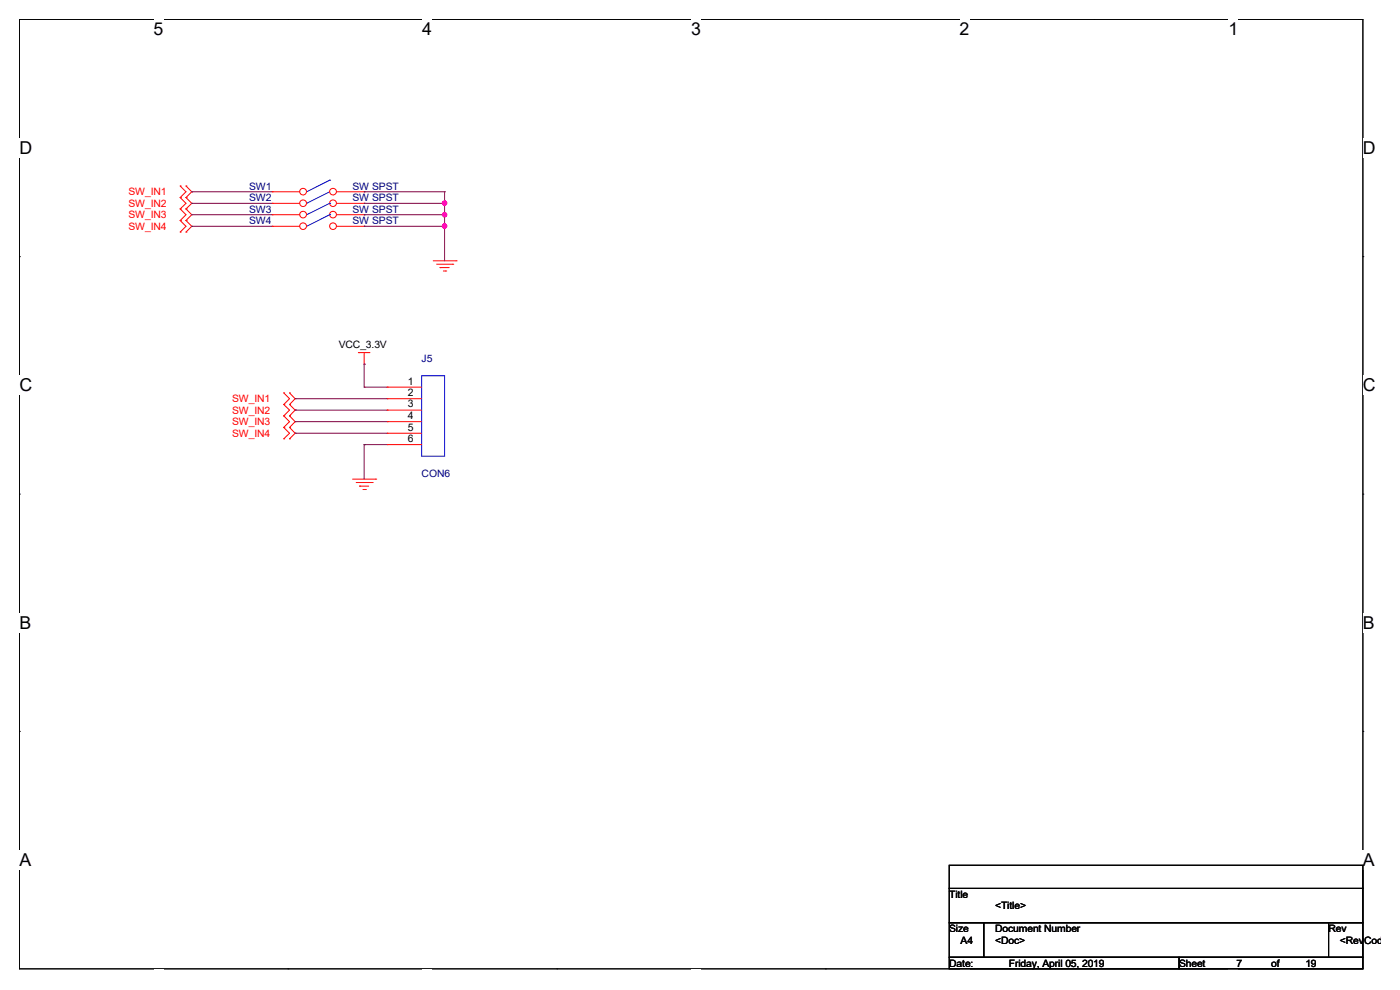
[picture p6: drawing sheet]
<svg xmlns="http://www.w3.org/2000/svg" width="297mm" height="210mm" viewBox="0 0 297 210" stroke-linecap="round" stroke-linejoin="round" font-family="sans-serif">
<path d="M4.1 4.1h285v201.4h-285z" fill="none" stroke="#000" stroke-width=".21"/>
<g fill="#fff">
<path d="M32.6 4.1h2.1v4.2h-2.1z"/>
<path d="M32.6 205.5h2.1v.4h-2.1z"/>
</g>
<path d="M61.1 4.1h.1M61.1 205.5h.1" fill="none" stroke="#000" stroke-width=".21"/>
<g fill="#fff">
<path d="M89.6 4.1h2.1v4.2h-2.1z"/>
<path d="M89.6 205.5h2.1v.4h-2.1z"/>
</g>
<path d="M118.1 4.1h.1M118.1 205.5h.1" fill="none" stroke="#000" stroke-width=".21"/>
<g fill="#fff">
<path d="M146.6 4.1h2.1v4.2h-2.1z"/>
<path d="M146.6 205.5h2.1v.4h-2.1z"/>
</g>
<path d="M175.1 4.1h.1M175.1 205.5h.1" fill="none" stroke="#000" stroke-width=".21"/>
<g fill="#fff">
<path d="M203.6 4.1h2.1v4.2h-2.1z"/>
<path d="M203.6 205.5h2.1v.4h-2.1z"/>
</g>
<path d="M232.1 4.1h.1M232.1 205.5h.1" fill="none" stroke="#000" stroke-width=".21"/>
<g fill="#fff">
<path d="M260.6 4.1h2.1v4.2h-2.1z"/>
<path d="M260.6 205.5h2.1v.4h-2.1z"/>
<path d="M4.1 29.3h2.8v4.2h-2.8z"/>
<path d="M289.1 29.3h2.8v4.2h-2.8z"/>
<path d="M4.1 79.6h2.8v4.2h-2.8z"/>
<path d="M289.1 79.6h2.8v4.2h-2.8z"/>
</g>
<path d="M4.1 54.4h.1M289.1 54.4h.1" fill="none" stroke="#000" stroke-width=".21"/>
<g fill="#fff">
<path d="M4.1 130h2.5v4.2h-2.5z"/>
<path d="M289.1 130h2.6v4.2h-2.6z"/>
</g>
<path d="M4.1 104.8h.1M289.1 104.8h.1" fill="none" stroke="#000" stroke-width=".21"/>
<g fill="#fff">
<path d="M4.1 180.3h2.6v4.2h-2.6z"/>
<path d="M289.1 180.3h2.6v4.2h-2.6z"/>
</g>
<path d="M4.1 155.2h.1M289.1 155.2h.1M201.4 183.6h87.7v4.9h-87.7zM201.4 188.5h87.7v7.2h-87.7zM201.4 195.7h7.3v7.4h-7.3zM208.7 195.7h73.2v7.4h-73.2zM281.9 195.7h7.2v7.4h-7.2zM201.4 203.1h48.7v2.4h-48.7zM250.1 203.1h39v2.4h-39z" fill="none" stroke="#000" stroke-width=".21"/>
<g fill="none" stroke="#f00" stroke-width=".21">
<path d="M38.2 39.5h.1M38.2 39.5l1.3 1.2-1.3 1.2M39.5 39.5h.1M39.5 39.5l1.2 1.2-1.2 1.2M38.2 41.9h.1M38.2 44.3h.1M38.2 46.8h.1M38.2 49.2h.1M38.2 41.9l1.3 1.2-1.3 1.2M38.2 44.3l1.3 1.3-1.3 1.2M38.2 46.8l1.3 1.2-1.3 1.2M39.5 41.9h.1"/>
<path d="M39.5 44.3h.1M39.5 46.8h.1M39.5 49.2h.1M39.5 41.9l1.2 1.2-1.2 1.2M39.5 44.3l1.2 1.3-1.2 1.2M39.5 46.8l1.2 1.2-1.2 1.2M91.9 55.3h4.9M92.6 56h3.5M93.3 56.8h.1M93.3 56.8h2M94.1 57.5h.5M94.6 57.5h.1"/>
<path d="M96.1 56h.1M96.8 55.3h.1M76 74.8h.1M76 74.8h2.5M77.3 77.3h.1M77.3 74.8v2.5M60.2 85.8h.1M60.2 83.4h.1M60.2 88.2h.1M60.2 90.7h.1M60.2 93.1h.1M60.2 83.4l1.2 1.2-1.2 1.2"/>
<path d="M60.2 85.8l1.2 1.2-1.2 1.2M60.2 88.2l1.2 1.3-1.2 1.2M60.2 90.7l1.2 1.2-1.2 1.2M61.4 83.4h.1M61.4 85.8h.1M61.4 88.2h.1M61.4 90.7h.1M61.4 93.1h.1M61.4 83.4l1.2 1.2-1.2 1.2M61.4 85.8l1.2 1.2-1.2 1.2M61.4 88.2l1.2 1.3-1.2 1.2M61.4 90.7l1.2 1.2-1.2 1.2"/>
<path d="M74.8 101.6h4.9M75.6 102.4h3.4M76.3 103.1h.1M76.3 103.1h1.9M77 103.8h.5M77.5 103.8h.1M79 102.4h.1M79.7 101.6h.1"/>
</g>
<path d="M69.9 40.7h.1M69.9 40.7l-4.8 2.4" fill="none" stroke="#00f" stroke-width=".21"/>
<circle cx="64.3" cy="43.1" r=".71" fill="#fff" stroke="#f00" stroke-width=".21"/>
<path d="M57.7 43.1h.1M57.7 43.1h5.9" fill="none" stroke="#f00" stroke-width=".21"/>
<circle cx="70.7" cy="43.1" r=".71" fill="#fff" stroke="#f00" stroke-width=".21"/>
<g fill="none" stroke="#f00" stroke-width=".21">
<path d="M71.4 43.1h5.9M77.3 43.1h.1M82.1 82.1h.1M82.1 84.6h.1M82.1 87h.1M82.1 89.5h.1M82.1 91.9h.1M82.1 94.3h.1M82.1 82.1h7.4M82.1 84.6h7.4M82.1 87h7.4M82.1 89.5h7.4"/>
<path d="M82.1 91.9h7.4M82.1 94.3h7.4"/>
</g>
<path d="M69.9 43.1h.1M69.9 43.1l-4.8 2.5M89.5 79.7h4.8v17.1h-4.8z" fill="none" stroke="#00f" stroke-width=".21"/>
<circle cx="64.3" cy="45.5" r=".71" fill="#fff" stroke="#f00" stroke-width=".21"/>
<path d="M57.7 45.6h.1M57.7 45.6h5.9" fill="none" stroke="#f00" stroke-width=".21"/>
<circle cx="70.7" cy="45.5" r=".71" fill="#fff" stroke="#f00" stroke-width=".21"/>
<path d="M71.4 45.6h5.9M77.3 45.6h.1" fill="none" stroke="#f00" stroke-width=".21"/>
<path d="M69.9 45.6h.1M69.9 45.6l-4.8 2.4" fill="none" stroke="#00f" stroke-width=".21"/>
<circle cx="64.3" cy="48" r=".71" fill="#fff" stroke="#f00" stroke-width=".21"/>
<path d="M57.7 48h.1M57.7 48h5.9" fill="none" stroke="#f00" stroke-width=".21"/>
<circle cx="70.7" cy="48" r=".71" fill="#fff" stroke="#f00" stroke-width=".21"/>
<path d="M71.4 48h5.9M77.3 48h.1" fill="none" stroke="#f00" stroke-width=".21"/>
<path d="M69.9 38.2h.1M69.9 38.2l-4.8 2.5" fill="none" stroke="#00f" stroke-width=".21"/>
<circle cx="64.3" cy="40.7" r=".71" fill="#fff" stroke="#f00" stroke-width=".21"/>
<path d="M57.7 40.7h.1M57.7 40.7h5.9" fill="none" stroke="#f00" stroke-width=".21"/>
<circle cx="70.7" cy="40.7" r=".71" fill="#fff" stroke="#f00" stroke-width=".21"/>
<path d="M71.4 40.7h5.9M77.3 40.7h.1" fill="none" stroke="#f00" stroke-width=".21"/>
<g fill="none" stroke="#800040" stroke-width=".21">
<path d="M40.7 40.7h.1M40.7 43.1h.1M40.7 45.6h.1M40.7 48h.1M40.7 40.7h17M40.7 43.1h17M40.7 45.6h17M40.7 48h17M77.3 40.7h.1M77.3 43.1h.1M77.3 45.6h.1M77.3 48h.1"/>
<path d="M77.3 40.7h17M77.3 43.1h17M77.3 45.6h17M77.3 48h17M94.3 40.7h.1M94.3 43.1h.1M94.3 45.6h.1M94.3 48h.1M94.3 40.7v14.6M77.3 77.3h.1M77.3 77.3v4.8M62.6 84.6h.1"/>
<path d="M62.6 87h.1M62.6 89.5h.1M62.6 91.9h.1M62.6 84.6h19.5M62.6 87h19.5M62.6 89.5h19.5M62.6 91.9h19.5M77.3 82.1h.1M77.3 94.3h.1M77.3 94.3v7.3M77.3 82.1h4.8M77.3 94.3h4.8"/>
</g>
<g fill="#f0f" stroke="#f0f" stroke-width=".21">
<circle cx="94.3" cy="45.5" r=".47"/>
<circle cx="94.3" cy="43.1" r=".47"/>
<circle cx="94.3" cy="48" r=".47"/>
</g>
<g font-size="3.8">
<text x="32.6" y="7.5">5</text>
<text x="89.6" y="7.5">4</text>
<text x="146.6" y="7.5">3</text>
<text x="203.6" y="7.5">2</text>
<text x="260.6" y="7.5">1</text>
<text x="4.1" y="32.6">D</text>
<text x="289.1" y="32.6">D</text>
<text x="4.1" y="83">C</text>
<text x="289.1" y="83">C</text>
<text x="4.1" y="133.3">B</text>
<text x="289.1" y="133.3">B</text>
<text x="4.1" y="183.7">A</text>
<text x="289.1" y="183.7">A</text>
</g>
<g font-size="2.2" fill="#f00">
<text x="27.3" y="41.4">SW_IN1</text>
<text x="27.3" y="43.9">SW_IN2</text>
<text x="27.3" y="46.3">SW_IN3</text>
<text x="27.3" y="48.8">SW_IN4</text>
<text x="49.2" y="85.3">SW_IN1</text>
<text x="49.2" y="87.8">SW_IN2</text>
<text x="49.2" y="90.2">SW_IN3</text>
<text x="49.2" y="92.7">SW_IN4</text>
</g>
<g font-size="2.2" fill="#000080">
<text x="52.9" y="40.2">SW1</text>
<text x="74.8" y="40.2">SW SPST</text>
<text x="52.9" y="42.7">SW2</text>
<text x="52.9" y="45.1">SW3</text>
<text x="52.9" y="47.5">SW4</text>
<text x="74.8" y="42.7">SW SPST</text>
<text x="74.8" y="45.1">SW SPST</text>
<text x="74.8" y="47.5">SW SPST</text>
<text x="89.4" y="76.8">J5</text>
<text x="89.4" y="101.2">CON6</text>
</g>
<g font-size="2.2">
<text x="71.9" y="73.9">VCC_3.3V</text>
<text x="86.5" y="81.6">1</text>
<text x="86.5" y="84">2</text>
<text x="86.5" y="86.4">3</text>
<text x="86.5" y="88.9">4</text>
<text x="86.5" y="91.4">5</text>
<text x="86.5" y="93.8">6</text>
<text x="201.4" y="190.5">Title</text>
<text x="201.4" y="197.7">Size</text>
<text x="211.1" y="197.7">Document Number</text>
<text x="211.1" y="192.9">&lt;Title&gt;</text>
<text x="281.8" y="197.7">Rev</text>
<text x="203.8" y="200.2">A4</text>
<text x="211.1" y="200.2">&lt;Doc&gt;</text>
<text x="284.3" y="200.2">&lt;RevCode&gt;</text>
<text x="201.4" y="205.1">Date:</text>
<text x="214" y="205.1">Friday, April 05, 2019</text>
<text x="250.1" y="205.1">Sheet</text>
<text x="262.3" y="205.1">7</text>
<text x="269.7" y="205.1">of</text>
<text x="276.9" y="205.1">19</text>
</g>
</svg>
